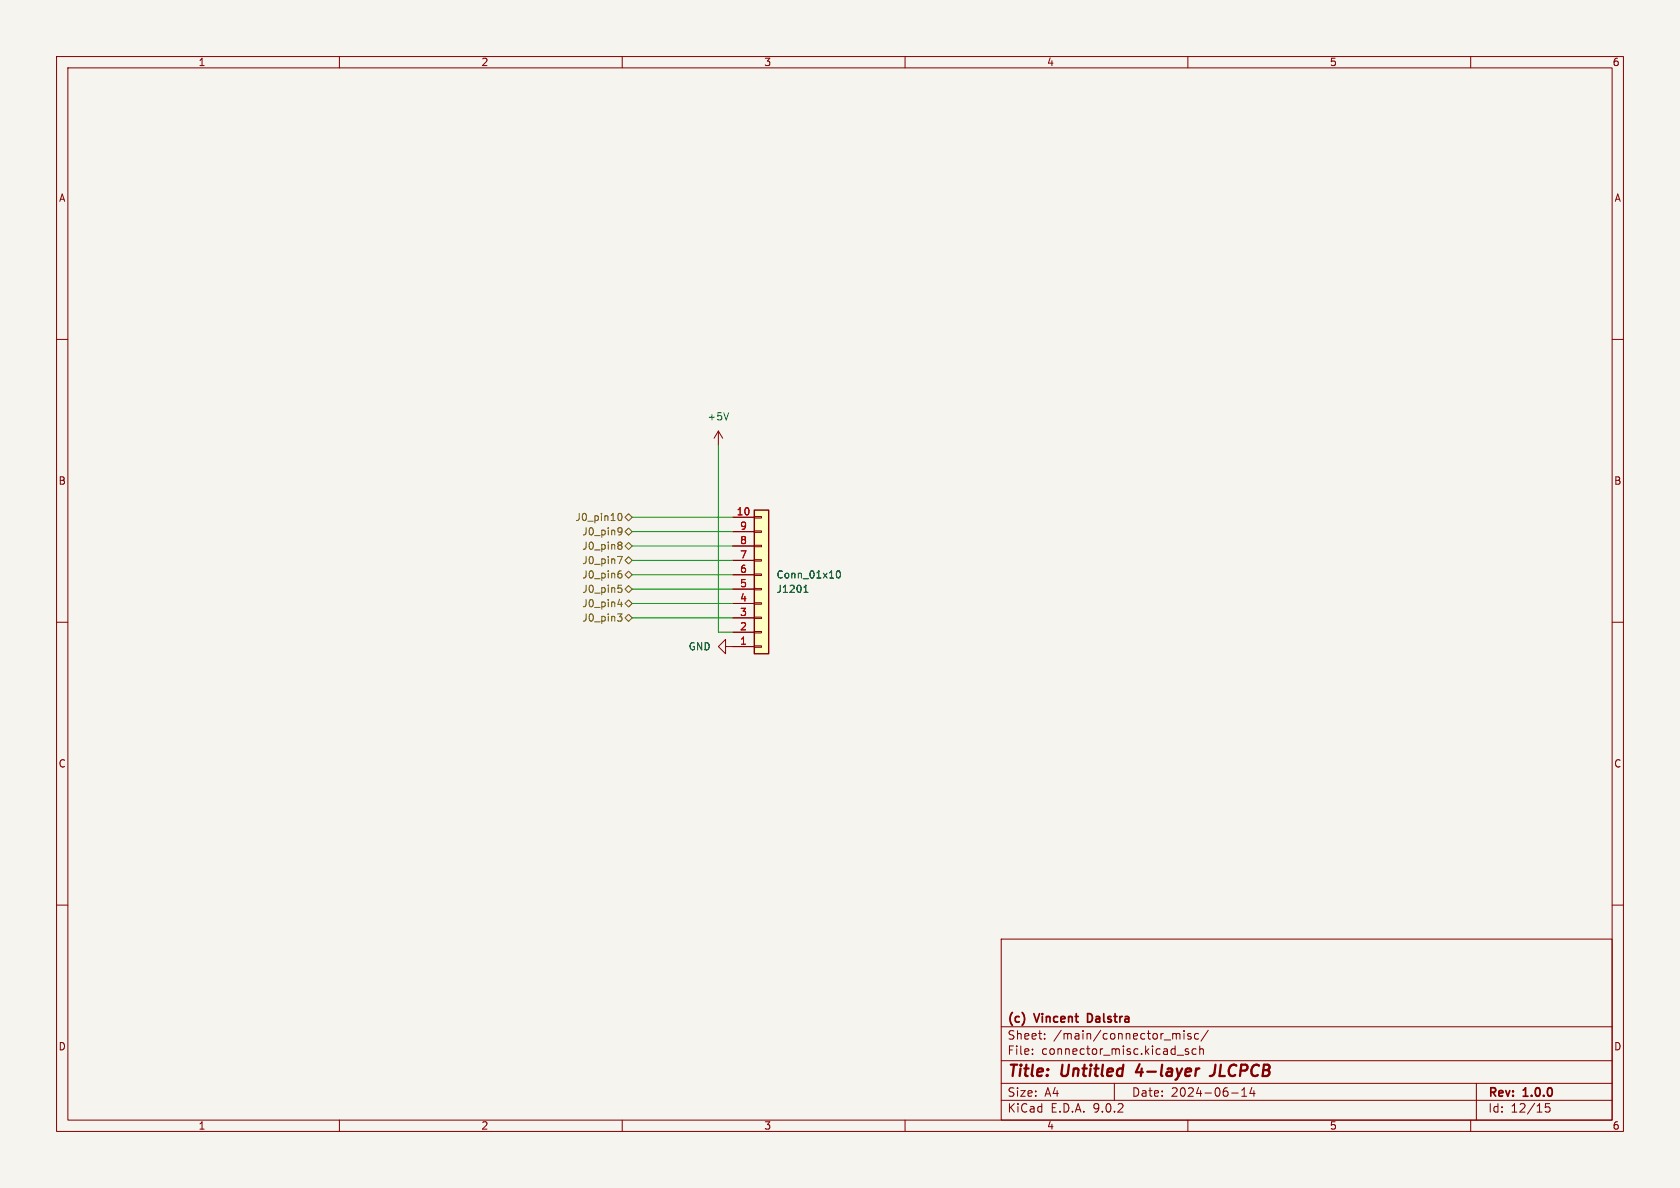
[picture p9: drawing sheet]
<svg xmlns="http://www.w3.org/2000/svg" width="297mm" height="210mm" viewBox="0 0 297 210" stroke-linecap="round" stroke-linejoin="round" font-family="sans-serif">
<path d="M0 0h297v210h-297z" fill="#f5f4ef" stroke="#f5f4ef" stroke-width=".18"/>
<g fill="none" stroke="#840000" stroke-width=".18">
<path d="M10 10h277v190h-277zM12 12h273v186h-273zM60 10v2M110 10v2M160 10v2M210 10v2M260 10v2M10 60h2M127 76.2l-.8 1.3M127 76.2l.8 1.3M127 76.2v2.5M285 60h2"/>
<path d="M10 110h2M128.3 114.3v1.3l-1.3-1.3 1.3-1.3v1.3h1.2M285 110h2M10 160h2M177 166h108v32h-108zM285 160h2M60 198v2M110 198v2M160 198v2M177 194.5h108M177 191.5h108M177 187.5h108"/>
<path d="M177 181.5h108M182.5 186.3v.1M182.5 185.5v.1M184.7 183.6v.1M184.7 182.8v.1M197 191.5v3M207.9 182.8l.1 .1M208 182.9v.8M208 182.9l.2-.2 .3 .1 .1 .9M208.1 186.5h1.1M209.3 182.2v.1M209.3 182.7v1"/>
<path d="M210 198v2M210.1 185.5l-.4-.1-.2 .2 .1 .2 .5 .2v.3h-.6M210.5 182.8l-.3-.1-.2 .2v.2l.5 .2v.3h-.5M211.5 185.5l-.5-.1-.3 .3v.4l.2 .2h.6M211.9 182.8l-.4-.1-.3 .3v.4l.1 .2h.6M212.1 185.5l.2-.1 .4 .1v.9M212.1 184.9v1.5M213.6 182.1l-1.3 2M217.7 193.2h1.2M219.5 193.8h.9M219.5 192.7l.5-.4v1.5M221.3 192.2l-.3 1.1h.9"/>
<path d="M221.7 192.8v1M260 198v2M261 191.5v6.5M274 195.1h-.8v.7l.2-.1h.5l.1 .3v.5l-.3 .1-.5-.1"/>
</g>
<path d="M201.5 188.1l-.7 1.4h1.3M211.8 188.9h.2M214.9 188.2l-.2 1.4a.74 .74 0 0 1-.8 .6" fill="none" stroke="#840000" stroke-width=".4"/>
<path d="M192.6 179.2h-.3v1.5h.3" fill="none" stroke="#840000" stroke-width=".3"/>
<path d="M128.8 73l-.4 1.2" fill="none" stroke="#006464" stroke-width=".18"/>
<path d="M133.3 90.2h2.6v25.4h-2.6z" fill="#ffffc2"/>
<path d="M133.3 90.2h2.6v25.4h-2.6z" fill="none" stroke="#840000" stroke-width=".25"/>
<g fill="none" stroke="#840000" stroke-width=".18">
<path d="M129.5 99.1h3.8M129.5 96.5h3.8M129.5 94h3.8M129.5 91.4h3.8M133.3 98.9h1.3v.3h-1.3zM133.3 96.4h1.3v.2h-1.3zM133.3 93.9h1.3v.2h-1.3zM133.3 91.3h1.3v.3h-1.3zM129.5 114.3h3.8M129.5 111.8h3.8M129.5 109.2h3.8M129.5 106.7h3.8"/>
<path d="M129.5 104.1h3.8M129.5 101.6h3.8M133.3 114.2h1.3v.2h-1.3zM133.3 111.6h1.3v.3h-1.3zM133.3 109.1h1.3v.2h-1.3zM133.3 106.6h1.3v.2h-1.3zM133.3 104h1.3v.3h-1.3zM133.3 101.5h1.3v.2h-1.3z"/>
</g>
<path d="M142.1 104.7h.7M142.2 103.8l.3-.4v1.3M148 101l.2-.1a.68 .68 0 0 1 .4 .6 .68 .68 0 0 1-.4 .7l-.2-.1-.1-.4z" fill="none" stroke="#006464" stroke-width=".18"/>
<g fill="none" stroke="#725600" stroke-width=".18">
<path d="M109.2 98.4h.8l-.5 1.2M109.4 90.9l.1-.2a.68 .68 0 0 1 .5 .7 .68 .68 0 0 1-.5 .6l-.1-.1M109.5 93.3l.4 .1a.84 .84 0 0 1-.3 1.2h-.2M109.5 95.8h.2l.3 .3-.3 .3M109.5 96.4h.2M109.7 96.4l.3 .2v.3l-.2 .1-.3 .1M110 93.8l-.3 .3h-.2M110.5 99.1l.6-.7 .7 .7-.7 .6zM110.5 91.4l.6-.6 .7 .6-.7 .7zM110.5 96.5l.6-.6 .7 .6-.7 .7zM110.5 94l.6-.7 .7 .7-.7 .6zM109.2 108.5h.8l-.5 .5 .4 .1 .1 .5-.3 .2h-.3"/>
<path d="M109.2 106.8h.8M109.3 103.4h.6M109.4 103.9h.3l.3 .3-.2 .5h-.4M109.5 101.4h.2l.3 .2-.1 .5-.4 .1M109.8 100.9l-.3 .1M109.8 106.4v.9M110.5 101.6l.6-.6 .7 .6-.7 .6zM110.5 106.7l.6-.7 .7 .7-.7 .6zM110.5 104.1l.6-.6 .7 .6-.7 .7zM110.5 109.2l.6-.6 .7 .6-.7 .7z"/>
</g>
<path d="M127 78.7v33.1h2.5M111.8 96.5h17.7M111.8 91.4h17.7M111.8 94h17.7M111.8 99.1h17.7M111.8 104.1h17.7M111.8 101.6h17.7M111.8 106.7h17.7M111.8 109.2h17.7" fill="none" stroke="#009600" stroke-width=".18"/>
<g font-size="2.8" fill="#840000">
<text x="178" y="190.9">Title:</text>
<text x="187.7" y="190.9">Untitled</text>
<text x="201.7" y="190.9">4-layer</text>
<text x="215.7" y="190.9">JLCPCB</text>
</g>
<g font-size="2.1" fill="#840000">
<text x="178" y="184">Sheet:</text>
<text x="178" y="181.2">(c)</text>
<text x="183" y="181.2">Vincent</text>
<text x="186.2" y="184">/main/connector_misc/</text>
<text x="192.9" y="181.2">Dalstra</text>
<text x="178" y="186.7">File:</text>
<text x="184.1" y="186.7">connector_misc.kicad_sch</text>
<text x="178" y="196.9">KiCad</text>
<text x="178" y="194.1">Size:</text>
<text x="184.7" y="194.1">A4</text>
<text x="185.7" y="196.9">E.D.A.</text>
<text x="193.3" y="196.9">9.0.2</text>
<text x="200" y="194.1">Date:</text>
<text x="207" y="194.1">2024-06-14</text>
<text x="263" y="194.3">Rev:</text>
<text x="263" y="196.9">Id:</text>
<text x="267.1" y="196.9">12/15</text>
<text x="269.4" y="194.3">1.0.0</text>
</g>
<g font-size="1.8" fill="#840000">
<text x="35" y="11.9">1</text>
<text x="85" y="11.9">2</text>
<text x="135" y="11.9">3</text>
<text x="185" y="11.9">4</text>
<text x="235" y="11.9">5</text>
<text x="285" y="11.9">6</text>
<text x="10.3" y="35.9">A</text>
<text x="285.3" y="35.9">A</text>
<text x="10.3" y="85.9">B</text>
<text x="285.3" y="85.9">B</text>
<text x="10.3" y="135.9">C</text>
<text x="285.3" y="135.9">C</text>
<text x="10.3" y="185.9">D</text>
<text x="285.3" y="185.9">D</text>
<text x="35" y="199.9">1</text>
<text x="85" y="199.9">2</text>
<text x="135" y="199.9">3</text>
<text x="185" y="199.9">4</text>
<text x="235" y="199.9">5</text>
<text x="285" y="199.9">6</text>
</g>
<g font-size="1.8" fill="#006464">
<text x="125" y="74.5">+5V</text>
<text x="137.2" y="102.5">Conn_01x10</text>
<text x="137.2" y="105">J1201</text>
<text x="121.6" y="115.2">GND</text>
</g>
<g font-size="1.8" fill="#725600">
<text x="101.6" y="92.3">J0_pin10</text>
<text x="102.8" y="94.8">J0_pin9</text>
<text x="102.8" y="99.9">J0_pin7</text>
<text x="102.8" y="97.4">J0_pin8</text>
<text x="102.8" y="102.5">J0_pin6</text>
<text x="102.8" y="107.5">J0_pin4</text>
<text x="102.8" y="105">J0_pin5</text>
<text x="102.8" y="110.1">J0_pin3</text>
</g>
<g font-size="1.8" fill="#a90000">
<text x="130.1" y="91.2">10</text>
<text x="130.7" y="93.7">9</text>
<text x="130.7" y="101.3">6</text>
<text x="130.7" y="98.8">7</text>
<text x="130.7" y="96.3">8</text>
<text x="130.7" y="106.4">4</text>
<text x="130.7" y="103.9">5</text>
<text x="130.7" y="111.5">2</text>
<text x="130.7" y="109">3</text>
<text x="130.7" y="114">1</text>
</g>
</svg>
